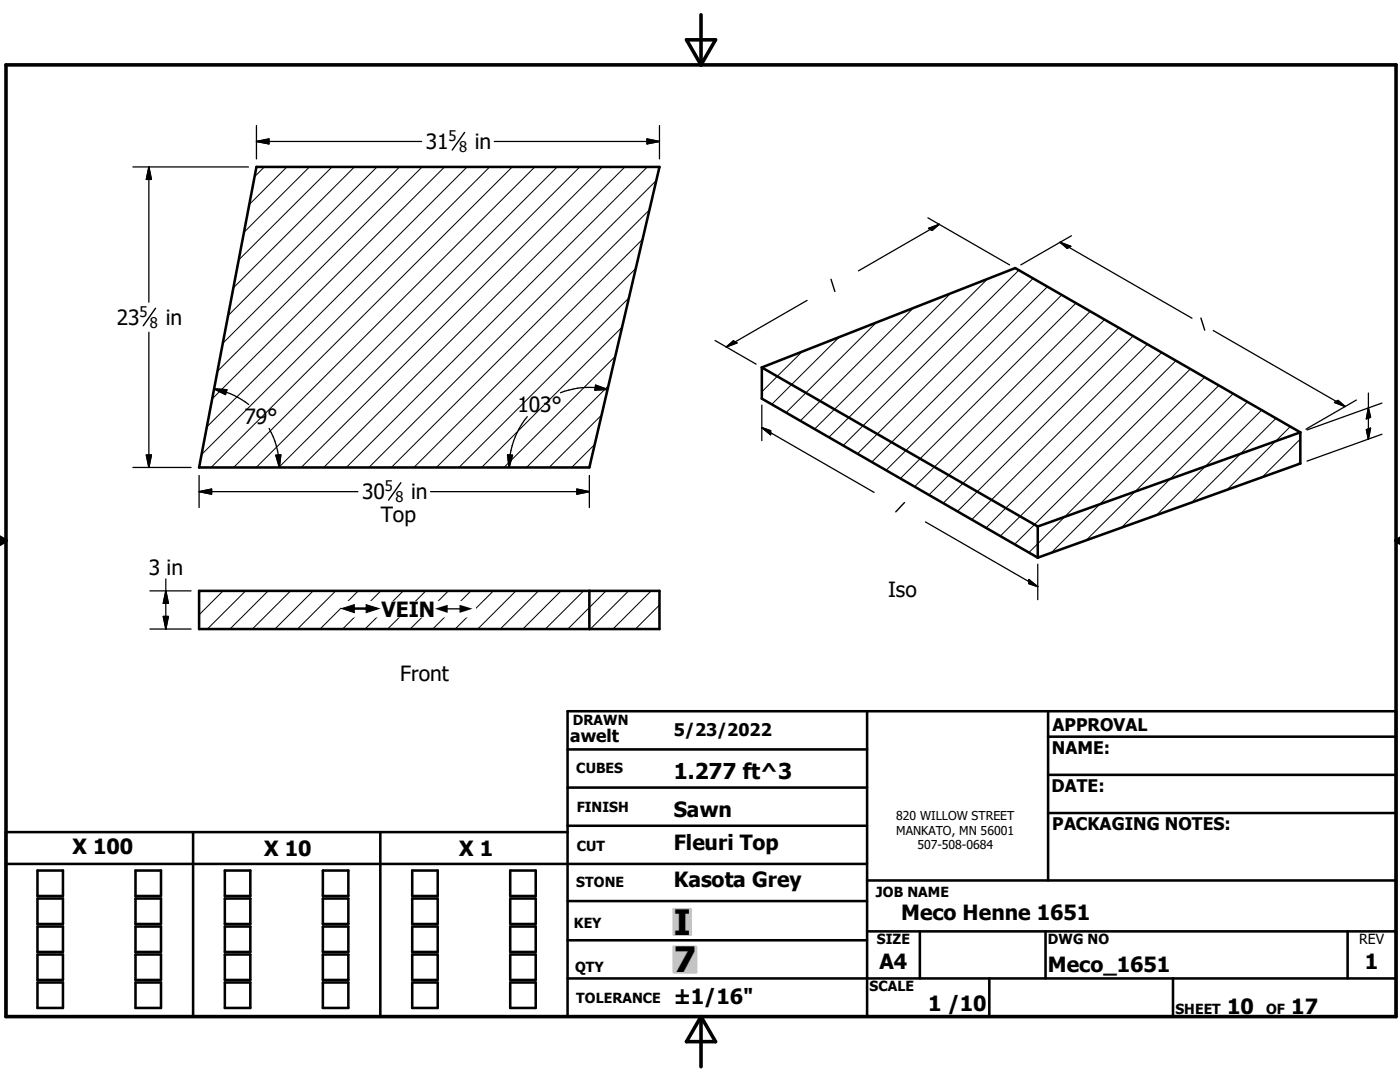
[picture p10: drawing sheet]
<svg xmlns="http://www.w3.org/2000/svg" width="279mm" height="216mm" viewBox="0 0 279 216" stroke-linecap="round" stroke-linejoin="round" font-family="sans-serif">
<g fill="none" stroke="#000" stroke-width=".51">
<path d="M51.2 33.3h80.4l-14 60h-77.9zM152 73.3v6.2l55.1 31.8M152 73.3l50.6-19.8 56.9 32.8M152 73.3l55.1 31.8M259.5 86.3v6.2l-52.4 18.8M259.5 86.3l-52.4 18.8M39.7 117.9h91.9v7.6h-91.9zM117.6 117.9v7.6M207.1 105.1v6.2M113.3 149.5h59.7M113.3 157.2h59.7M173 141.9v61"/>
<path d="M209.2 147h69.4M209.2 154.6h69.4M209.2 141.9v33.8M1.2 172.4h171.8M7.5 173.7h5.1v5.1h-5.1zM7.5 179.3h5.1v5.1h-5.1zM27 173.7h5.1v5.1h-5.1zM27 179.3h5.1v5.1h-5.1zM38.5 166v36.9M44.9 173.7h5.1v5.1h-5.1zM44.9 179.3h5.1v5.1h-5.1zM64.4 173.7h5.1v5.1h-5.1z"/>
<path d="M64.4 179.3h5.1v5.1h-5.1zM75.9 166v36.9M82.3 173.7h5.1v5.1h-5.1zM82.3 179.3h5.1v5.1h-5.1zM101.8 173.7h5.1v5.1h-5.1zM101.8 179.3h5.1v5.1h-5.1zM113.3 166h-112.1v36.9h277.4v-61h-165.3v61M113.3 179.8h59.7M113.3 164.8h59.7M173 175.7h105.6M209.2 162.2h69.4M7.5 184.9h5.1v5.1h-5.1z"/>
<path d="M7.5 190.5h5.1v5h-5.1zM7.5 196h5.1v5.1h-5.1zM27 190.5h5.1v5h-5.1zM27 196h5.1v5.1h-5.1zM27 184.9h5.1v5.1h-5.1zM44.9 190.5h5.1v5h-5.1zM44.9 196h5.1v5.1h-5.1zM44.9 184.9h5.1v5.1h-5.1zM64.4 190.5h5.1v5h-5.1zM64.4 196h5.1v5.1h-5.1zM64.4 184.9h5.1v5.1h-5.1zM82.3 190.5h5.1v5h-5.1z"/>
<path d="M82.3 196h5.1v5.1h-5.1zM82.3 184.9h5.1v5.1h-5.1zM101.8 190.5h5.1v5h-5.1zM101.8 196h5.1v5.1h-5.1zM101.8 184.9h5.1v5.1h-5.1zM113.3 187.6h59.7M113.3 195.2h165.3M173 185.8h105.6M183.6 185.8v9.4M197.4 195.2v7.7M208.7 185.8v9.4M234.1 195.2v7.7"/>
<path d="M268.9 185.8v9.4"/>
</g>
<g fill="none" stroke="#000" stroke-width=".2">
<path d="M52.8 33.3l-2 2M57.3 33.3l-7.6 7.5M61.8 33.3l-13.1 13.1M66.3 33.3l-18.7 18.6M70.7 33.3l-24.1 24.2M75.2 33.3l-29.7 29.7M79.7 33.3l-35.3 35.2M84.2 33.3l-40.8 40.8M88.7 33.3l-46.4 46.3M93.2 33.3l-51.9 51.9M97.7 33.3l-57.5 57.4M102.2 33.3l-60.1 60"/>
<path d="M106.7 33.3l-60.1 60M111.2 33.3l-60.1 60M115.7 33.3l-60.1 60M120.2 33.3l-60.1 60M124.7 33.3l-60.1 60M129.2 33.3l-60.1 60M131 36l-57.4 57.3M125.5 59.4l-33.9 33.9M126.9 53.6l-39.8 39.7M128.3 47.7l-45.7 45.6M129.6 41.9l-51.5 51.4M189.7 58.6l-27.1 27"/>
<path d="M197.1 55.6l-31.7 31.7M203.3 53.9l-35 35M206.2 55.5l-35.1 35M209 57.2l-35 35M211.9 58.9l-35.1 34.9M121.4 77l-16.3 16.3M122.8 71.1l-22.2 22.2M124.2 65.3l-28.1 28M152.7 73.1l-.7 .6M160.1 70.2l-8.1 8M167.5 67.3l-13.5 13.4M174.9 64.4l-18 17.9"/>
<path d="M182.3 61.5l-22.6 22.5M214.7 60.5l-35 35M217.6 62.1l-35.1 35M220.4 63.8l-35 35M223.3 65.4l-35.1 35M226.1 67.1l-35 34.9M229 68.7l-35.1 35M231.8 70.4l-35 34.9M234.7 72l-35.1 35M237.6 73.6l-35.1 35M240.4 75.3l-35.1 35M243.3 76.9l-33.5 33.4"/>
<path d="M246.1 78.6l-29.3 29.2M118.7 88.7l-4.6 4.6M120.1 82.8l-10.5 10.5M249 80.2l-25.2 25.1M251.8 81.8l-21 21M254.7 83.5l-16.9 16.8M257.5 85.1l-12.6 12.6M259.5 92.1l-.6 .6M259.5 87.6l-7.6 7.6M40 117.9l-.3 .3M44.5 117.9l-4.8 4.8M49 117.9l-7.6 7.6"/>
<path d="M53.5 117.9l-7.6 7.6M58 117.9l-7.6 7.6M62.5 117.9l-7.6 7.6M67 117.9l-7.6 7.6M71.5 117.9l-7.6 7.6M76 117.9l-7.6 7.6M80.5 117.9l-7.6 7.6M85 117.9l-7.6 7.6M89.5 117.9l-7.6 7.6M94 117.9l-7.6 7.6M98.5 117.9l-7.7 7.6M103 117.9l-7.7 7.6"/>
<path d="M107.5 117.9l-7.7 7.6M112 117.9l-7.7 7.6M116.5 117.9l-7.7 7.6M121 117.9l-7.7 7.6M125.5 117.9l-7.7 7.6M130 117.9l-7.7 7.6M131.6 125.2l-.3 .3M131.6 120.7l-4.8 4.8"/>
</g>
<path d="M1.2 12.9h277.4v190h-277.4zM137 7.9h5.8l-2.9 5zM139.9 2.9v10M-.1 107.9h1.3M-.1 107.2l1.3 .7M1.2 107.9l-1.2 .7M278.6 107.9h.8M278.6 107.9l.8 .5M279.4 107.4l-.8 .5M139.9 202.9v10M139.9 202.9l2.9 5h-5.8z" fill="none" stroke="#000" stroke-width=".71"/>
<g fill="#c0c0c0" stroke="#c0c0c0" stroke-width=".51">
<path d="M134.5 188.9h4.4v5.1z"/>
<path d="M134.5 188.9l4.4 5.1h-4.4z"/>
<path d="M134.5 181.4h3.3v5.1z"/>
<path d="M134.5 181.4l3.3 5.1h-3.3z"/>
</g>
<g fill="none" stroke="#000" stroke-width=".25">
<path d="M26.5 33.3h23.1M29.7 33.3v27M29.7 33.3l.5 2.5h-1zM51.2 28.2h32.9M51.2 28.2l2.5-.5v1zM51.2 25.1v6.6M98.6 28.2h33M129.1 27.7l2.5 .5-2.5 .5zM131.6 25.1v6.6M161.1 59.9l-16.2 9.3M185.2 43.5l16.3 9.4M185.3 45.6l2.1-.8-1.4 1.2z"/>
<path d="M187.4 44.8l-16.1 9.3M211.6 48.3l26.3 15.2M211.6 48.3l2.1 .9-.7 .4zM213.8 47l-10.1 5.9M29.7 66.3v27M42.7 77.6a16.1 16.1 0 0 1 6.9 3.1M42.7 77.6l2.6 .2-.3 .9zM118.9 76.9l2.4 .8-2.6 .1zM121.3 77.7a15.9 15.9 0 0 0-9.5 .7M142.7 67.9l8.2 4.8M144.9 69.2l1.5-1.2 .7 .4zM242.1 66l26.3 15.1"/>
<path d="M270.7 79.8l-10.1 5.8M273.1 78.4v9.2M26.5 93.3h11.6M29.2 90.8h1l-.5 2.5zM39.7 98.1h31.7M39.7 98.1l2.5-.5v1zM39.7 94.9v6.4M53.7 85.5l1.2 2.5a16.6 16.6 0 0 1 .9 5.3M55 90.8h1l-.2 2.5zM85.9 98.1h31.7M101.3 90.8h1l-.7 2.5zM105.2 83.1a16.1 16.1 0 0 0-3.6 10.2"/>
<path d="M115.1 97.6l2.5 .5-2.5 .5zM117.6 94.9v6.4M152 85.3l22.4 13M152 85.3l1.8 .6v.9zM152 80.8v7.1M266.3 80.3l.7-.4 1.4 1.2zM272.7 85.7l.8-.3-.4 2.2zM273.1 81.4l.4 1.9-.8 .3zM275.8 86.7l-14.9 5.3M275.8 80.4l-14.9 5.4M29.9 117.9h8.2M33.1 115.5v10"/>
<path d="M33.1 117.9l.5 2.5h-1zM184.7 104.1l22.4 13M205.3 115.6l1.8 1.5-1.8-.6zM207.1 112.6v7.1M29.9 125.5h8.2M32.6 123h1l-.5 2.5z"/>
</g>
<g fill="#000" stroke="#000" stroke-width=".25">
<path d="M29.7 33.3l.5 2.5h-1zM51.2 28.2l2.5-.5v1zM129.1 27.7l2.5 .5-2.5 .5zM185.3 45.6l2.1-.8-1.4 1.2zM211.6 48.3l2.1 .9-.7 .4zM42.7 77.6l2.6 .2-.3 .9zM118.9 76.9l2.4 .8-2.6 .1zM144.9 69.2l1.5-1.2 .7 .4zM29.2 90.8h1l-.5 2.5zM39.7 98.1l2.5-.5v1zM55 90.8h1l-.2 2.5zM101.3 90.8h1l-.7 2.5z"/>
<path d="M115.1 97.6l2.5 .5-2.5 .5zM152 85.3l1.8 .6v.9zM266.3 80.3l.7-.4 1.4 1.2zM272.7 85.7l.8-.3-.4 2.2zM273.1 81.4l.4 1.9-.8 .3zM205.3 115.6l1.8 1.5-1.8-.6zM32.6 123h1l-.5 2.5zM33.1 117.9l.5 2.5h-1z"/>
</g>
<path d="M92.7 26.4l-2.4 3.5M165.8 55.7l.8 2.5M31 61.5l-2.4 3.5M239.7 63.5l.7 2.4M80 96.3l-2.5 3.5M180.5 100.3l-1.7 1.8" fill="none" stroke="#000" stroke-width=".28"/>
<g fill="#fff" stroke="#fff" stroke-width=".25">
<path d="M68.2 120h26.7v3.1z"/>
<path d="M68.2 120l26.7 3.1h-26.7z"/>
</g>
<g font-size="7">
<text x="134.5" y="186.5">I</text>
<text x="134.5" y="194">7</text>
</g>
<text font-size="4.4" x="134.5" y="155.5">1.277 ft^3</text>
<g font-size="4.2">
<text x="85" y="29.7">31</text>
<text x="94.8" y="29.7">in</text>
<text x="23.3" y="64.8">23</text>
<text x="33.1" y="64.8">in</text>
<text x="103.3" y="82.3">103°</text>
<text x="48.8" y="84.6">79°</text>
<text x="72.3" y="99.6">30</text>
<text x="82" y="99.6">in</text>
<text x="76" y="104.2">Top</text>
<text x="29.7" y="114.6">3 in</text>
<text x="177.3" y="119">Iso</text>
<text x="76.2" y="123.1">VEIN</text>
<text x="79.9" y="135.8">Front</text>
<text x="134.4" y="163.1">Sawn</text>
<text x="14.5" y="170.5">X 100</text>
<text x="52.7" y="170.9">X 10</text>
<text x="91.7" y="170.9">X 1</text>
<text x="134.4" y="169.5">Fleuri Top</text>
<text x="134.4" y="176.9">Kasota Grey</text>
<text x="179.9" y="183.6">Meco Henne 1651</text>
<text x="175.5" y="193.3">A4</text>
<text x="209.1" y="194">Meco_1651</text>
<text x="272.4" y="193.3">1</text>
<text x="134.4" y="200.3">±1/16&quot;</text>
<text x="185.2" y="201.7">1 /10</text>
<text x="244.9" y="202.3">10</text>
<text x="257.7" y="202.3">17</text>
</g>
<g font-size="3.5">
<text x="113.8" y="148">awelt</text>
<text x="134.5" y="146.9">5/23/2022</text>
<text x="210.1" y="145.8">APPROVAL</text>
<text x="209.9" y="150.4">NAME:</text>
<text x="209.8" y="158.1">DATE:</text>
<text x="210" y="165.6">PACKAGING NOTES:</text>
</g>
<g font-size="3.3">
<text x="68.2" y="123.1">#</text>
<text x="86.8" y="123.1">#</text>
</g>
<g font-size="2.9">
<text x="89.5" y="28.2">5</text>
<text x="91.6" y="30.4">8</text>
<text x="27.9" y="63.2">5</text>
<text x="29.9" y="65.4">8</text>
<text x="76.8" y="98">5</text>
<text x="78.9" y="100.2">8</text>
</g>
<g font-size="2.8">
<text x="114.3" y="144.6">DRAWN</text>
<text x="115" y="154.3">CUBES</text>
<text x="115.1" y="162">FINISH</text>
<text x="115.1" y="169.8">CUT</text>
<text x="115" y="177.1">STONE</text>
<text x="174.8" y="178.9">JOB NAME</text>
<text x="114.6" y="185.3">KEY</text>
<text x="175" y="188.4">SIZE</text>
<text x="209.1" y="188.4">DWG NO</text>
<text x="271.3" y="188.4">REV</text>
<text x="114.8" y="193.9">QTY</text>
<text x="173.5" y="197.8">SCALE</text>
<text x="115" y="200.2">TOLERANCE</text>
<text x="234.6" y="202.3">SHEET</text>
<text x="252.7" y="202.3">OF</text>
</g>
<g font-size="2.4">
<text x="178.9" y="163.6">820 WILLOW STREET</text>
<text x="178.9" y="166.5">MANKATO, MN 56001</text>
<text x="183.1" y="169.5">507-508-0684</text>
</g>
</svg>
